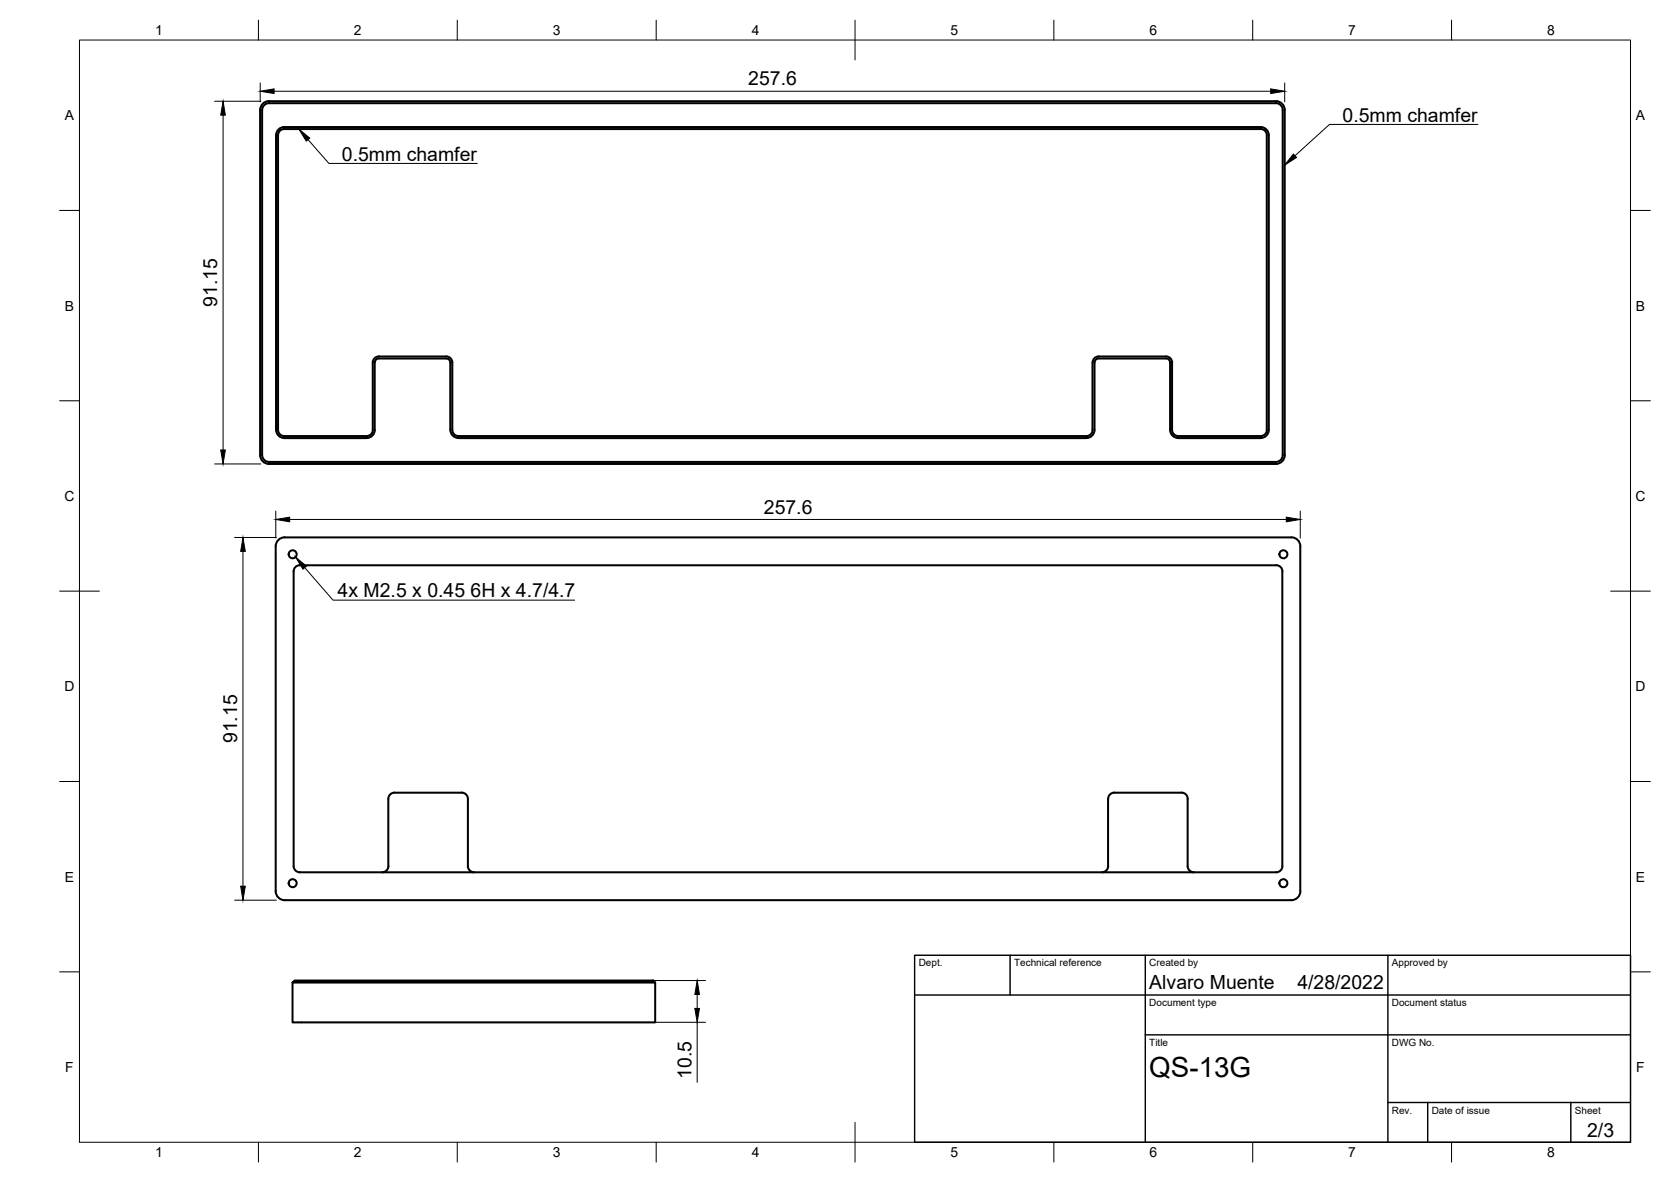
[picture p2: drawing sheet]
<svg xmlns="http://www.w3.org/2000/svg" width="420mm" height="297mm" viewBox="0 0 420 297" stroke-linecap="round" stroke-linejoin="round" font-family="sans-serif">
<!-- layer: Visible -->
<g fill="none" stroke="#000" stroke-width=".51">
<path d="M67.6 25.9h253.2M67.6 25.4h253.2M67.7 25.9a1.75 1.75 0 0 0-1.8 1.8v86.6a1.75 1.75 0 0 0 1.7 1.8h253.2a1.75 1.75 0 0 0 1.7-1.8v-86.6a1.71 1.71 0 0 0-1.7-1.8M67.7 25.4a2.25 2.25 0 0 0-2.3 2.3v86.6a2.25 2.25 0 0 0 2.2 2.3h253.2a2.25 2.25 0 0 0 2.2-2.3v-86.6a2.22 2.22 0 0 0-2.2-2.3M69.4 34v74a2.04 2.04 0 0 0 2.1 2.1h20.7M69.9 34v74a1.56 1.56 0 0 0 1.6 1.6h20.7M317 32.4h-245.5a1.56 1.56 0 0 0-1.6 1.6M317 31.9h-245.5a2.04 2.04 0 0 0-2.1 2.1M317 32.4a1.56 1.56 0 0 1 1.5 1.6M317 31.9a2.04 2.04 0 0 1 2 2.1M318.5 34v74a1.56 1.56 0 0 1-1.5 1.6M319 34v74a2.04 2.04 0 0 1-2 2.1"/>
<path d="M294.7 91.1v16.9a1.56 1.56 0 0 0 1.6 1.6h20.7M294.7 91.1a1.56 1.56 0 0 0-1.5-1.5h-16.9a1.51 1.51 0 0 0-1.6 1.5v16.9a1.51 1.51 0 0 1-1.5 1.6M92.2 110.1a2.01 2.01 0 0 0 2-2.1v-16.9a1.02 1.02 0 0 1 1.1-1h16.9a1.05 1.05 0 0 1 1 1v16.9a2.04 2.04 0 0 0 2.1 2.1h157.9M273.2 109.6h-157.9a1.56 1.56 0 0 1-1.6-1.6v-16.9a1.56 1.56 0 0 0-1.5-1.5h-16.9a1.51 1.51 0 0 0-1.6 1.5v16.9a1.51 1.51 0 0 1-1.5 1.6M273.2 110.1a2.04 2.04 0 0 0 2-2.1v-16.9a1.02 1.02 0 0 1 1.1-1h16.9a1.05 1.05 0 0 1 1 1v16.9a2.04 2.04 0 0 0 2.1 2.1h20.7M71.6 135.1h253.1M71.6 135a2.25 2.25 0 0 0-2.3 2.3v86.7a2.25 2.25 0 0 0 2.3 2.2M324.7 135a2.25 2.25 0 0 1 2.3 2.3l-.1 86.7a2.22 2.22 0 0 1-2.2 2.2M322.4 143.6v74.1M322.5 143.6a1.52 1.52 0 0 0-1.6-1.5l-245.5-.1a1.56 1.56 0 0 0-1.6 1.6v74.1M73.8 217.7a1.56 1.56 0 0 0 1.6 1.5h245.5a1.56 1.56 0 0 0 1.6-1.5M97.6 200.7a1.56 1.56 0 0 1 1.6-1.5h16.9a1.51 1.51 0 0 1 1.5 1.5"/>
<path d="M97.6 200.8v16.9M97.7 217.7a1.56 1.56 0 0 1-1.6 1.5M117.6 217.7a1.56 1.56 0 0 0 1.6 1.5M117.6 200.8v16.9M278.6 200.8v16.9M278.6 200.7a1.52 1.52 0 0 1 1.6-1.5h16.9a1.56 1.56 0 0 1 1.5 1.5M278.6 217.7a1.56 1.56 0 0 1-1.5 1.5M298.6 217.7a1.56 1.56 0 0 0 1.6 1.5M298.6 200.8v16.9M71.6 226.2h253.1M73.6 246.9l.5-.5h90.1l.5 .5zM73.6 246.9v10h91.1v-10"/>
<circle cx="73.6" cy="139.3" r="1.01"/>
<circle cx="322.7" cy="139.3" r="1.01"/>
<circle cx="73.6" cy="222" r="1.01"/>
<circle cx="322.7" cy="222" r="1.01"/>
</g>
<!-- layer: Border -->
<g fill="none" stroke="#000" stroke-width=".25">
<path d="M20 10.1h390v276.9h-390zM65 5.1v5M115 5.1v5M165 5.1v5M215 5.1v10M265 5.1v5M315 5.1v5M365 5.1v5M15 52.9h5M410 52.9h5M15 100.7h5M410 100.7h5"/>
<path d="M15 148.6h10M405 148.6h10M15 196.4h5M410 196.4h5M15 244.2h5M410 244.2h5M65 287v5M115 287v5M165 287v5M215 282.1v9.9M265 287v5M315 287v5"/>
<path d="M365 287v5"/>
</g>
<!-- layer: TitleBlock -->
<path d="M230 240.1h180v46.9h-180zM230 250h180M254 240.1v9.9M288 240.1v46.9M349 240.1v46.9M288 260.1h122M349 277.1h61M359 277.1v9.9M395 277.1v9.9" fill="none" stroke="#000" stroke-width=".36"/>
<!-- layer: Dimensions -->
<g fill="none" stroke="#000" stroke-width=".25">
<path d="M54 25.4h11.6M56.1 28.9v84.2M65.4 20.8v4.8M68.9 22.9h250.6M323 20.8v4.8M54 116.6h11.6M59 135.1h10.5M61.1 138.6v84.1M69.3 128.4v6.8M72.8 130.5h250.6M326.9 128.4v6.8M59 226.2h10.5"/>
<path d="M164.6 246.4h12.8M164.6 256.9h12.8M175.3 249.9v3.5M175.3 256.9v15.1"/>
</g>
<path d="M56.1 25.4l.6 3.5h-1.2zM65.4 22.9l3.5-.6v1.2zM319.5 22.3l3.5 .6-3.5 .6zM55.5 113.1h1.2l-.6 3.5zM61.1 135.1l.6 3.5h-1.2zM69.3 130.5l3.5-.5v1.1zM323.4 130l3.5 .5-3.5 .6zM60.5 222.7h1.2l-.6 3.5zM175.3 246.4l.6 3.5h-1.2zM174.7 253.4h1.2l-.6 3.5z" fill="#000" stroke="#000" stroke-width=".25"/>
<!-- layer: Annotations -->
<path d="M75.1 32.4l2.8 2.3-.9 .8zM325.2 38.7l.8 .9-3 1.9zM74.3 140l2.7 2.3-.8 .7z" fill="#000" stroke="#000" stroke-width=".25"/>
<path d="M77.4 35.1l5.3 6h37.3M371.6 31.3h-37.3l-8.7 7.8M76.6 142.6l7.1 8.2h60.8" fill="none" stroke="#000" stroke-width=".25"/>
<text font-size="7" x="289" y="270.6">QS-13G</text>
<g font-size="4.9">
<text x="188.2" y="21.5">257.6</text>
<text x="337.6" y="30.6">0.5mm chamfer</text>
<text x="86" y="40.4">0.5mm chamfer</text>
<text x="54.6" y="77.1" transform="rotate(-90 54.6 77.1)">91.15</text>
<text x="192.1" y="129.1">257.6</text>
<text x="84.9" y="150.1">4x M2.5 x 0.45 6H x 4.7/4.7</text>
<text x="59.6" y="186.8" transform="rotate(-90 59.6 186.8)">91.15</text>
<text x="289" y="248.5">Alvaro Muente</text>
<text x="326.2" y="248.5">4/28/2022</text>
<text x="173.8" y="271.1" transform="rotate(-90 173.8 271.1)">10.5</text>
<text x="399.1" y="285.7">2/3</text>
</g>
<g font-size="3.5">
<text x="39" y="8.8">1</text>
<text x="89" y="8.8">2</text>
<text x="139" y="8.8">3</text>
<text x="189" y="8.8">4</text>
<text x="239" y="8.8">5</text>
<text x="289" y="8.8">6</text>
<text x="339" y="8.8">7</text>
<text x="389" y="8.8">8</text>
<text x="16.3" y="30.2">A</text>
<text x="411.3" y="30.2">A</text>
<text x="16.3" y="78">B</text>
<text x="411.3" y="78">B</text>
<text x="16.2" y="125.9">C</text>
<text x="411.2" y="125.9">C</text>
<text x="16.2" y="173.7">D</text>
<text x="411.2" y="173.7">D</text>
<text x="16.3" y="221.6">E</text>
<text x="411.3" y="221.6">E</text>
<text x="16.4" y="269.4">F</text>
<text x="411.4" y="269.4">F</text>
<text x="39" y="290.8">1</text>
<text x="89" y="290.8">2</text>
<text x="139" y="290.8">3</text>
<text x="189" y="290.8">4</text>
<text x="239" y="290.8">5</text>
<text x="289" y="290.8">6</text>
<text x="339" y="290.8">7</text>
<text x="389" y="290.8">8</text>
</g>
<g font-size="2.5">
<text x="231" y="242.9">Dept.</text>
<text x="255" y="242.9">Technical reference</text>
<text x="289" y="242.9">Created by</text>
<text x="350" y="242.9">Approved by</text>
<text x="289" y="252.8">Document type</text>
<text x="350" y="252.8">Document status</text>
<text x="289" y="262.9">Title</text>
<text x="350" y="262.9">DWG No.</text>
<text x="350" y="279.9">Rev.</text>
<text x="360" y="279.9">Date of issue</text>
<text x="396" y="279.9">Sheet</text>
</g>
</svg>
